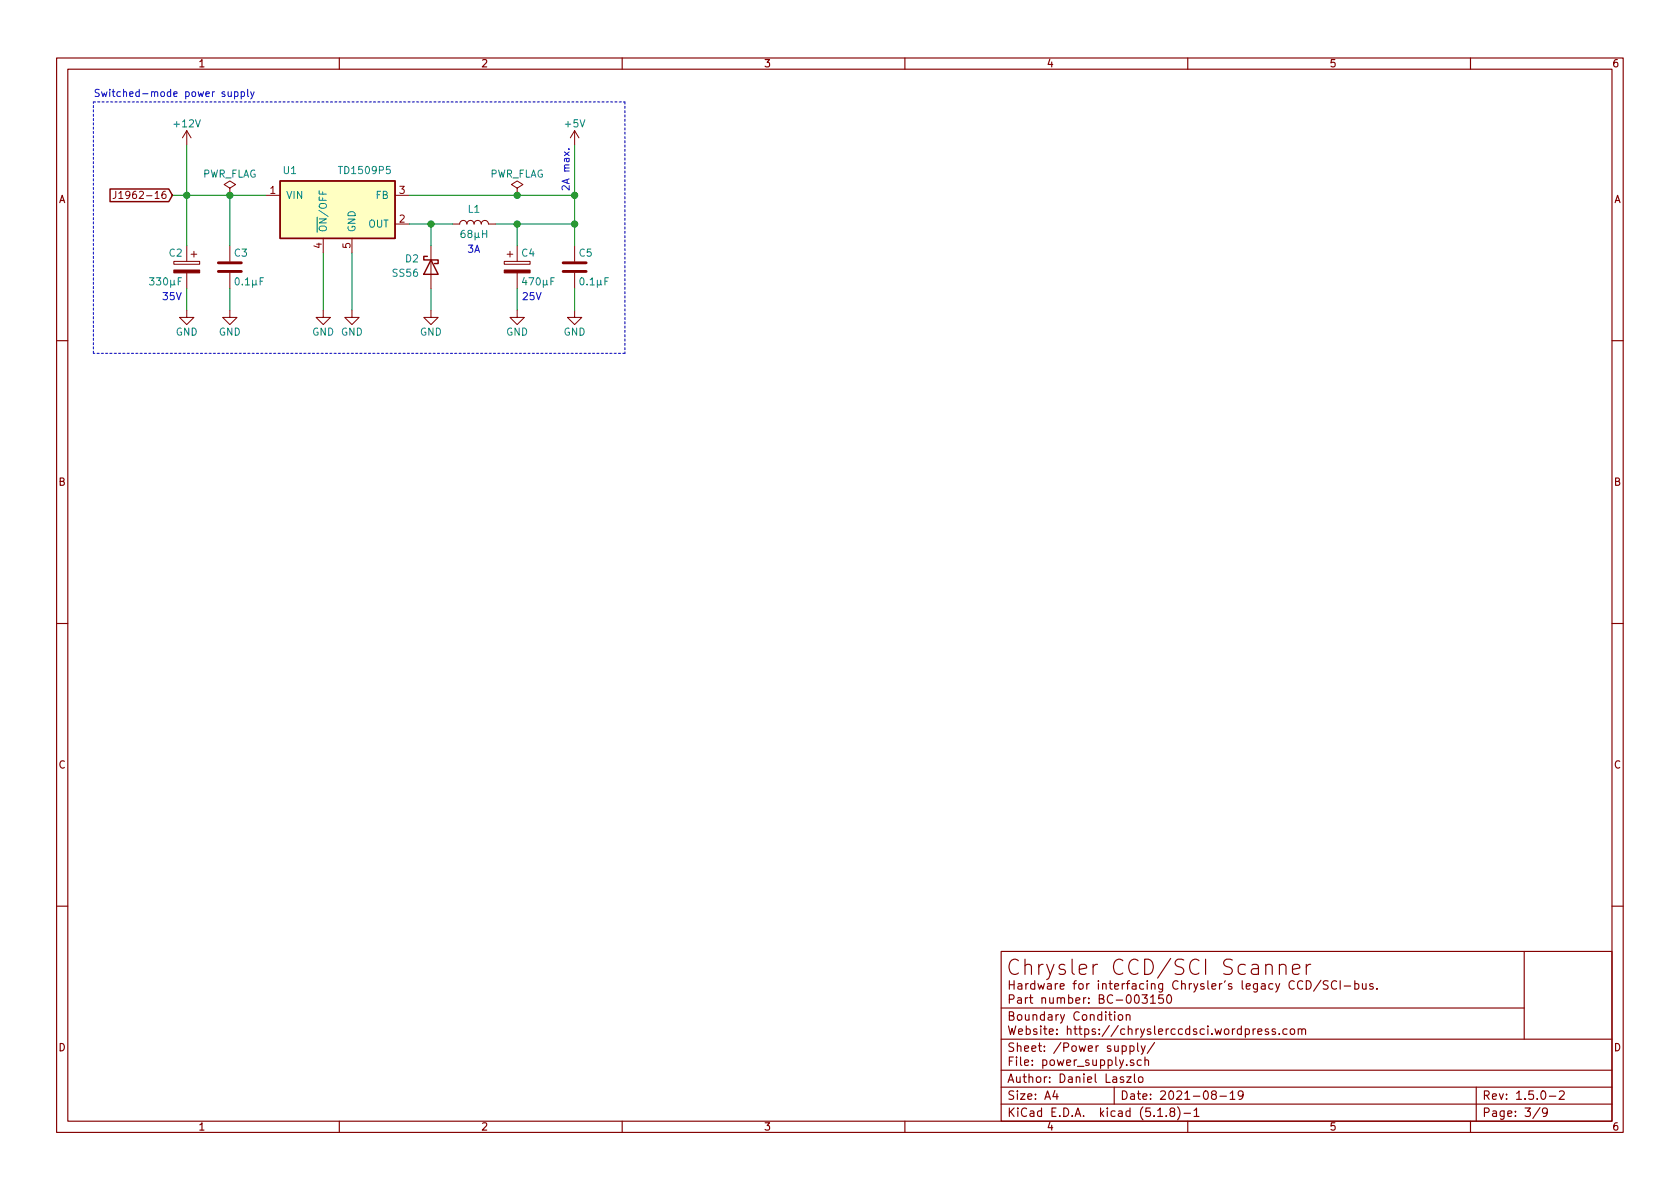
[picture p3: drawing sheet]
<svg xmlns="http://www.w3.org/2000/svg" width="297mm" height="210mm" viewBox="0 0 297 210" stroke-linecap="round" stroke-linejoin="round" font-family="sans-serif">
<g fill="none" stroke="#840000" stroke-width=".2">
<path d="M10 10.3h277v189.9h-277zM12 12.2h273v186.1h-273zM60 10.3v1.9M110 10.3v1.9M160 10.3v1.9M210 10.3v1.9M260 10.3v1.9M10 60.2h2M285 60.2h2M10 110.3h2M285 110.3h2M10 160.2h2"/>
<path d="M177 168.2h108v30.1h-108zM177 178.3h92.5M197.1 178.9v.2M197.1 179.4v1M197.8 179.5l.2-.1 .4 .1v.8l-.2 .1-.4-.1zM199.1 179.5h.1a.37 .37 0 0 1 .6 .1v.8M199.1 179.4v1M201.9 175.9h.9l-.4 .6 .4 .1v.7l-.2 .1-.7-.1M203.4 176.3l.5-.4v1.5M203.4 177.4h.9M205.6 175.9h-.7v.7l.2-.1h.5l.1 .3-.1 .5-.2 .1-.5-.1M206.4 176.1l.2-.2a.81 .81 0 0 1 .6 .6 .81 .81 0 0 1-.3 .8l-.1 .1a.79 .79 0 0 1-.4-1.3z"/>
<path d="M223.8 170.8a.66 .66 0 0 1 1.1 .1v1.4M226.2 170.8a.69 .69 0 0 1 1.2 .1v1.4M226.2 170.5v1.8M228.5 171.4l1.3-.2-.1-.5-.8-.2-.2 .2-.2 .2v1l.2 .3 .2 .1 .8-.1M231 173.4a.76 .76 0 0 1 .8 .8 .76 .76 0 0 1-.8 .7zM231 170.5v1.8M231.7 170.5a.69 .69 0 0 0-.7 .5M233.6 173.3l-1.3 2M234.8 173.5l-.5-.1-.3 .3v.3l.7 .4v.4a.62 .62 0 0 1-.7 0M236.3 173.6a.59 .59 0 0 0-.7 0 .59 .59 0 0 0-.2 .7 .56 .56 0 0 0 .3 .6 .56 .56 0 0 0 .6-.1M237 173.4v1.5M237.7 174.4h1.1"/>
<path d="M239.5 174l.5-.1 .3 .3-.1 .6-.2 .1-.5-.1M239.5 173.4v1.5M240.9 173.9l.1 .9 .3 .1 .2-.1M241.5 173.9v1M242.7 174a.37 .37 0 0 0-.5 .1v.3l.5 .1 .1 .1-.2 .3-.4-.1M243.5 174.8v.1M269.5 168.2v15.6M285 160.2h2M60 198.3v1.9M110 198.3v1.9M160 198.3v1.9M177 195.2h108"/>
<path d="M177 192.2h108M177 189.2h108M177 183.8h108M186.5 192.8l-.3 1.1h.9M186.9 193.4v1M197 192.2v3M198.4 185l.5-.1 .2 .3v.6l-.2 .1-.5-.1M198.7 190.5a.37 .37 0 0 0-.6 .1v.2l.6 .2v.1l-.2 .3-.4-.1M199.2 190.4h.8l-.8 1h.8M199.8 185l.4-.1 .3 .3-.1 .6-.2 .1-.4-.1M199.8 184.9v1.5M200.4 187.5a.37 .37 0 0 0-.6 .1l.1 .3 .5 .1 .1 .1-.2 .3-.5-.1"/>
<path d="M200.6 189.9v1.3l.2 .2M201.1 184.4v1.3l.2 .2M201.3 190.5l.3-.1 .4 .1v.8l-.2 .1-.5-.1zM201.8 187.5l-.5-.1-.2 .3v.6l.2 .1 .5-.1M201.8 184.9l.3 1M202.4 187.5h.1a.37 .37 0 0 1 .6 .1v.8M202.4 186.9v1.5M202.5 184.9l-.5 1.4-.2 .1M204.1 184.3l-1.3 2M204.7 196.4l.4-.5v1.5M204.7 197.4h.9M206.2 197.3v.1"/>
<path d="M207.1 196.6l-.2-.3 .1-.3a.48 .48 0 0 1 .6 .1v.4a.52 .52 0 0 0-.7 .2 .52 .52 0 0 0 .1 .7h.4l.2-.1 .1-.4-.3-.3M208.2 195.7a1.71 1.71 0 0 1 0 2.3M209.3 196.9h1.2M210 198.3v1.9M211.1 196.4l.5-.5v1.5M211.1 197.4h.9M214.5 193.5l-.3-.2 .1-.2a.48 .48 0 0 1 .6-.1l.2 .2-.2 .3-.5 .1a.48 .48 0 0 0-.1 .7l.2 .1 .5-.1 .1-.5-.3-.3M215.7 193.8h1.1M217.5 193.3l.4-.4v1.5M217.5 194.4h.8M219.8 193.5l-.3 .3h-.3l-.3-.3v-.3l.2-.2 .4-.1 .2 .2a1.13 1.13 0 0 1-.2 1.2l-.4 .1M221.6 181.9v1"/>
<path d="M222 181.9l-.4 .2v.1M222.4 182.4l.7-.1v-.3l-.5-.1-.2 .2 .1 .7h.6M224.3 182l-.4-.1-.2 .2 .1 .3 .5 .1v.3h-.6M225.5 182l-.4-.1-.2 .2 .1 .3 .5 .1v.3h-.6M226.2 182.8v.1M227.6 182l-.5-.1-.3 .3 .1 .6 .2 .1 .5-.1M228.2 182.1l.2-.2 .4 .2v.7l-.2 .1-.4-.1zM229.5 182.1l.3-.2 .3 .1 .1 .9M229.5 181.9v1M230.2 182.1a.36 .36 0 0 1 .3-.2 .36 .36 0 0 1 .3 .2v.8M260 198.3v1.9M261 192.2v6.1"/>
<path d="M272.3 195.9l-1.3 1.9M273.6 196.6l-.3 .3h-.3l-.3-.3v-.4l.2-.2 .4-.1 .2 .2a1.19 1.19 0 0 1-.2 1.3h-.4M273.9 193.8h1.2M275.7 193.1l.2-.2h.4l.3 .4-1 1.1h1"/>
</g>
<g fill="none" stroke="#840000" stroke-width=".18">
<path d="M20.5 33.8v.9a.39 .39 0 0 1-.5 .4M21 34.2l.4-.4v1.3M21 35.1h.7M33 23.1v2.5M33 23.1l-.7 1.3M33 23.1l.8 1.3M40.6 33.3l1.1-.7-1.1-.6-1 .6 1 .7v1.2M40.6 34.5h.1M47 34.5h2.5M69.8 39.6h2.6M69.8 34.5h2.6M80 39.6h1.3a.63 .63 0 0 1 .6-.6 .63 .63 0 0 1 .6 .6 .63 .63 0 0 1 .7-.6 .63 .63 0 0 1 .6 .6 .63 .63 0 0 1 .7-.6 .63 .63 0 0 1 .6 .6 .63 .63 0 0 1 .6-.6 .63 .63 0 0 1 .7 .6h1.2"/>
<path d="M91.4 33.3l1.1-.7-1.1-.6-1 .6 1 .7v1.2M91.4 34.5h.1M101.6 23.1v2.5M101.6 23.1l-.8 1.3M101.6 23.1l.8 1.3M30.7 46.2h4.6v.5h-4.6zM33 54.9v1.2h1.3l-1.3 1.3-1.3-1.3h1.3M33 43.4v2.8M33 48.3v2.7M33.8 45h1M34.3 44.4v1.1M40.6 54.9v1.2h1.3l-1.3 1.3-1.2-1.3h1.2"/>
<path d="M40.6 43.4v2.8M40.6 48.3v2.7M57.1 54.9v1.2h1.3l-1.3 1.3-1.2-1.3h1.2M57.1 42.2v2.5M62.2 54.9v1.2h1.3l-1.3 1.3-1.2-1.3h1.2M62.2 42.2v2.5M76.2 54.9v1.2h1.3l-1.3 1.3-1.3-1.3h1.3M76.2 43.4v7.6M89.2 46.2h4.5v.5h-4.5zM89.7 45h1M90.2 44.4v1.1M91.4 54.9v1.2h1.3l-1.3 1.3-1.2-1.3h1.2"/>
<path d="M91.4 43.4v2.8M91.4 48.3v2.7M101.6 54.9v1.2h1.3l-1.3 1.3-1.3-1.3h1.3M101.6 43.4v2.8M101.6 48.3v2.7"/>
</g>
<path d="M19.5 33.4h10.3l.7 1.1-.7 1.2h-10.3zM49.5 32h20.3v10.2h-20.3zM75.6 45.3h-.7v.7h2.6v.6h-.7M76.2 46l1.3 2.5h-2.6z" fill="none" stroke="#840000" stroke-width=".25"/>
<path d="M38.6 48h4.1M38.6 46.5h4.1M99.6 48h4M99.6 46.5h4" fill="none" stroke="#840000" stroke-width=".51"/>
<g fill="none" stroke="#008484" stroke-width=".18">
<path d="M56.4 33.7v.6h1.3M26.4 49.1h.8l-.4 .5 .4 .1v.5l-.2 .2-.6-.1M31.5 49.7h.4M32.1 49.1h-.6v1.3M41.7 49.2l.2-.1a.69 .69 0 0 1 .4 .7 .69 .69 0 0 1-.4 .6l-.3-.2v-.3zM46.6 49.1h-.6v1.3M82.1 40.7l-.4 .2-.2 .4 .1 .6 .2 .1h.3l.1-.2-.1-.5-.3-.1-.3 .3M85.3 41.3h.8M86.1 40.7v1.3M92.7 49.1l-.3 .9h.8M97.4 49.7h.4M98 49.1h-.6v1.3"/>
<path d="M102.7 49.2l.1-.1a.69 .69 0 0 1 .5 .7 .69 .69 0 0 1-.5 .6l-.2-.2-.1-.3zM107.6 49.1h-.6v1.3"/>
</g>
<g fill="#840000" stroke="#840000" stroke-width=".18">
<path d="M89.2 47.7h4.5v.6h-4.5z"/>
<path d="M30.7 47.7h4.6v.6h-4.6z"/>
</g>
<path d="M49.5 32h20.3v10.2h-20.3z" fill="#ffffc2" stroke="#ffffc2" stroke-width=".18"/>
<path d="M16.5 18h94M110.5 18v44.5M16.5 62.5v-44.5M110.5 62.5h-94" fill="none" stroke="#0000c2" stroke-width=".18" stroke-dasharray=".4 .4"/>
<g fill="none" stroke="#008400" stroke-width=".18">
<path d="M30.5 34.5h16.5M33 25.6v17.8M40.6 34.5v8.9M72.4 34.5h29.2M72.4 39.6h7.6M76.2 39.6v3.8M87.6 39.6h14M91.4 39.6v3.8M101.6 25.6v17.8M33 51v3.9M40.6 51v3.9M57.1 44.7v10.2"/>
<path d="M62.2 44.7v10.2M76.2 51v3.9M91.4 51v3.9M101.6 51v3.9"/>
</g>
<path d="M40.3 16.2l.1 .8 .3 .1 .2-.2M40.9 16.2v.9M41.5 16.3l.4-.1 .2 .3-.1 .5h-.5M41.5 16.2v1.3M42.6 16.3l.4-.1 .2 .3-.1 .5h-.5M42.6 16.2v1.3M43.8 15.8v1.1l.2 .2M44.3 16.2l.3 .9M44.9 16.2l-.4 1.2-.2 .1M99.8 26.9l.8 .6M100.5 26.4h.1M100.6 26.9l-.8 .6" fill="none" stroke="#0000c2" stroke-width=".18"/>
<g fill="#008400" stroke="#008400" stroke-width=".25">
<circle cx="40.6" cy="34.5" r=".51"/>
<circle cx="101.6" cy="39.6" r=".51"/>
<circle cx="101.6" cy="34.5" r=".51"/>
<circle cx="33" cy="34.5" r=".51"/>
<circle cx="76.2" cy="39.6" r=".51"/>
<circle cx="91.4" cy="34.5" r=".51"/>
<circle cx="91.4" cy="39.6" r=".51"/>
</g>
<text font-size="3.7" fill="#840000" x="177.8" y="172.5">Chrysler CCD/SCI Scanner</text>
<g font-size="2.1" fill="#840000">
<text x="178" y="177.5">Part number: BC-003150</text>
<text x="178" y="175">Hardware for interfacing Chrysler's legacy CCD/SCI-bus.</text>
<text x="178" y="186">Sheet: /Power supply/</text>
<text x="178" y="180.5">Boundary Condition</text>
<text x="178" y="183">Website: https://chryslerccdsci.wordpress.com</text>
<text x="178" y="188.5">File: power_supply.sch</text>
<text x="178" y="191.5">Author: Daniel Laszlo</text>
<text x="178" y="197.5">KiCad E.D.A. kicad (5.1.8)-1</text>
<text x="178" y="194.5">Size: A4</text>
<text x="198" y="194.5">Date: 2021-08-19</text>
<text x="262" y="194.5">Rev: 1.5.0-2</text>
<text x="262" y="197.5">Page: 3/9</text>
</g>
<g font-size="1.8" fill="#840000">
<text x="35" y="11.9">1</text>
<text x="85" y="11.9">2</text>
<text x="135" y="11.9">3</text>
<text x="185" y="11.9">4</text>
<text x="235" y="11.9">5</text>
<text x="285" y="11.9">6</text>
<text x="10.4" y="35.9">A</text>
<text x="22.2" y="35.2">J1962-16</text>
<text x="47.8" y="34.3">1</text>
<text x="70.6" y="34.3">3</text>
<text x="285.4" y="35.9">A</text>
<text x="70.6" y="39.4">2</text>
<text x="56.9" y="43.9" transform="rotate(-90 56.9 43.9)">4</text>
<text x="62" y="43.9" transform="rotate(-90 62 43.9)">5</text>
<text x="10.4" y="85.9">B</text>
<text x="285.4" y="85.9">B</text>
<text x="10.4" y="135.9">C</text>
<text x="285.4" y="135.9">C</text>
<text x="10.4" y="185.9">D</text>
<text x="285.4" y="185.9">D</text>
<text x="35" y="199.9">1</text>
<text x="85" y="199.9">2</text>
<text x="135" y="199.9">3</text>
<text x="185" y="199.9">4</text>
<text x="235" y="199.9">5</text>
<text x="285" y="199.9">6</text>
</g>
<g font-size="1.8" fill="#0000c2">
<text x="16.5" y="17.1">Switched-mode power supply</text>
<text x="100.7" y="33.9" transform="rotate(-90 100.7 33.9)">2A max.</text>
<text x="82.5" y="44.7">3A</text>
<text x="28.6" y="53.1">35V</text>
<text x="92.2" y="53.1">25V</text>
</g>
<g font-size="1.8" fill="#008484">
<text x="30.9" y="22.5">+12V</text>
<text x="100" y="22.5">+5V</text>
<text x="35.7" y="31.4">PWR_FLAG</text>
<text x="50.1" y="30.8">U1</text>
<text x="50.5" y="35.2">VIN</text>
<text x="60.3" y="30.8">TD1509P5</text>
<text x="66.5" y="35.2">FB</text>
<text x="86.5" y="31.4">PWR_FLAG</text>
<text x="57.8" y="41.1" transform="rotate(-90 57.8 41.1)">ON/OFF</text>
<text x="62.9" y="41.1" transform="rotate(-90 62.9 41.1)">GND</text>
<text x="65.1" y="40.3">OUT</text>
<text x="82.8" y="37.6">L1</text>
<text x="29.9" y="45.4">C2</text>
<text x="41.5" y="45.4">C3</text>
<text x="71.7" y="46.4">D2</text>
<text x="82.2" y="42.1">68H</text>
<text x="92.3" y="45.4">C4</text>
<text x="102.4" y="45.4">C5</text>
<text x="27.3" y="50.5">330F</text>
<text x="42.3" y="50.5">0.1F</text>
<text x="69.5" y="48.9">SS56</text>
<text x="93.2" y="50.5">470F</text>
<text x="103.3" y="50.5">0.1F</text>
<text x="31.1" y="59.4">GND</text>
<text x="38.7" y="59.4">GND</text>
<text x="55.2" y="59.4">GND GND</text>
<text x="74.2" y="59.4">GND</text>
<text x="89.5" y="59.4">GND</text>
<text x="99.6" y="59.4">GND</text>
</g>
</svg>
